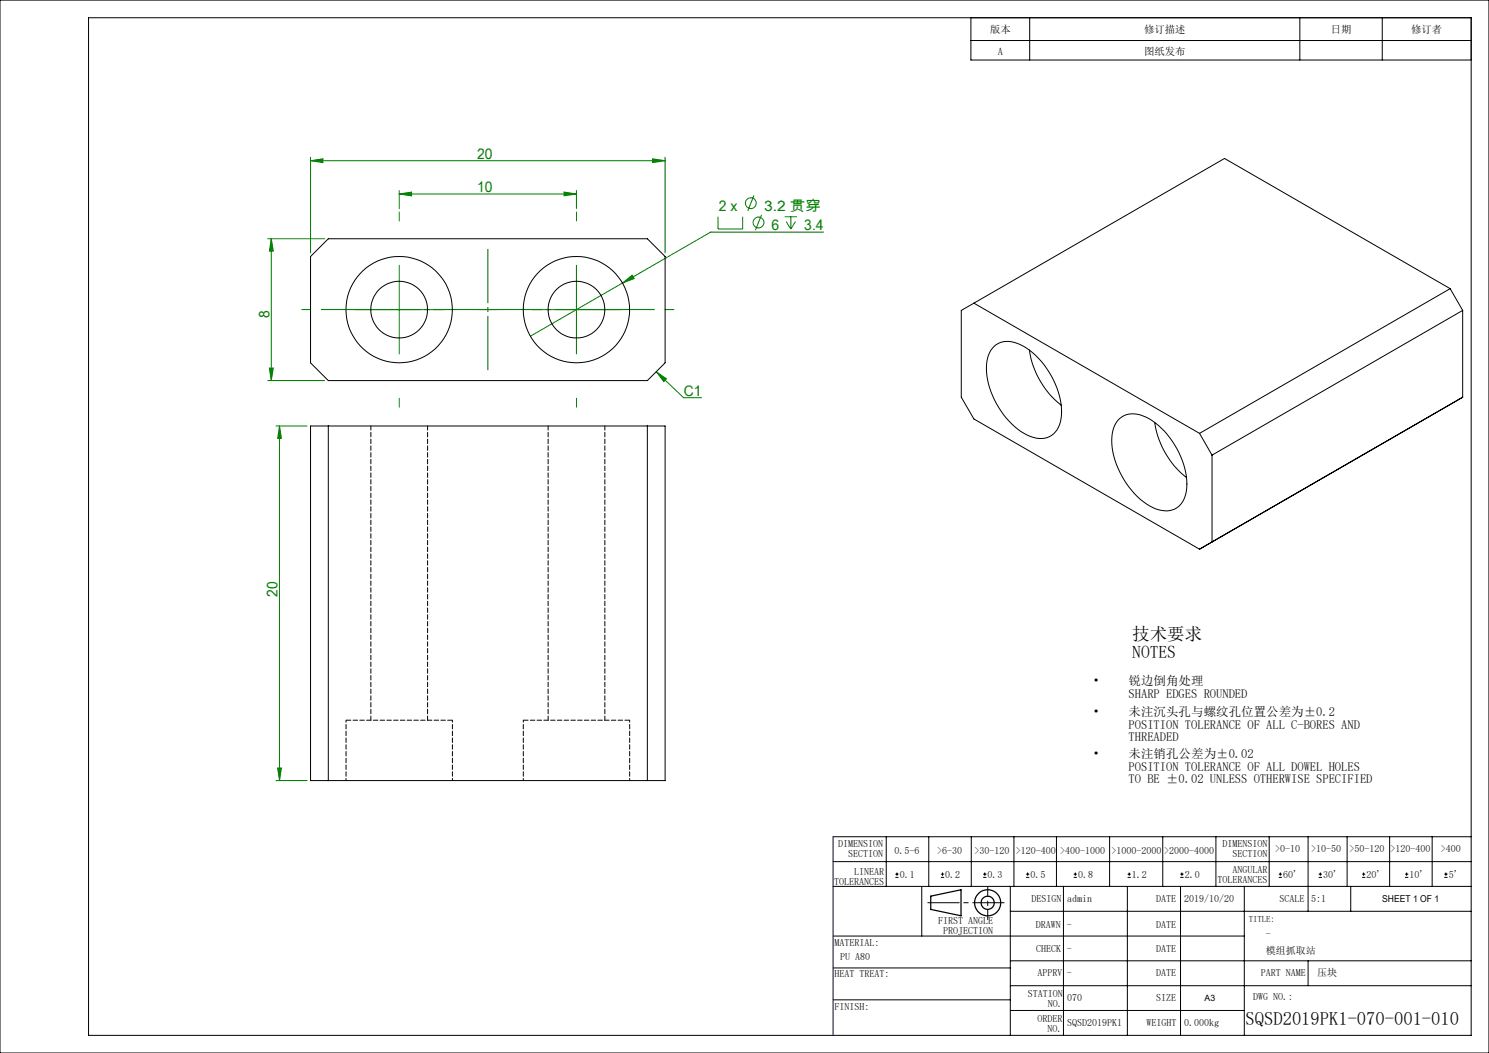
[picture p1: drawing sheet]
<svg xmlns="http://www.w3.org/2000/svg" width="420mm" height="297mm" viewBox="0 0 420 297" stroke-linecap="round" stroke-linejoin="round" font-family="sans-serif">
<g fill="none" stroke="#000" stroke-width=".35">
<path d="M262.5 252.8l8.6-1.8v7.3l-8.6-1.8z"/>
<circle cx="278.6" cy="254.6" r="1.85"/>
<circle cx="278.6" cy="254.6" r="3.7"/>
</g>
<g fill="none" stroke="#000" stroke-width=".28">
<path d="M0 0h420v297h-420zM25 5h390v287h-390zM273.9 5v11.9h141.1M273.9 11.4h141.1M290.4 5v11.9M366.6 5v11.9M389.9 5v11.9M235 236h180M250 236v14M262 236v14M274 236v14M286 236v14"/>
<path d="M298 236v14M313 236v14M328 236v14M343 236v14M358 236v14M369 236v21M380 236v14M392 236v14M404 236v14M235 250h180M235 243h180M260 250v14"/>
<path d="M285 250v42M285 257h130M300 250v42M318 250v42M333 250v42M351 250v42M381 250v7M235 273h50M235 264h116M285 271h130M285 278h130M369 271v7"/>
<path d="M235 282h50M285 285h66"/>
</g>
<path d="M283.2 254.6h-21.5" fill="none" stroke="#000" stroke-width=".28" stroke-dasharray="30.5 1.3 1.3 1.3" stroke-dashoffset="21.6"/>
<path d="M278.6 250.2v9.2" fill="none" stroke="#000" stroke-width=".28" stroke-dasharray="30.5 1.3 1.3 1.3" stroke-dashoffset="27.8"/>
<path d="M235 236v56" fill="none" stroke="#000040" stroke-width=".28"/>
<g fill="none" stroke="#008000" stroke-width=".28">
<path d="M87.6 45.3l3.5-.5v1.1zM87.6 44.3v27M87.6 45.3h100M112.6 54.7l3.5-.5v1zM112.6 53.7v5.1M112.6 54.7h50M159.1 54.2l3.5 .5-3.5 .5zM162.6 53.7v5.1M184.1 44.8l3.5 .5-3.5 .6zM187.6 44.3v27M212.7 55.1l-1.8 4.4M75.5 67.3h16.1"/>
<path d="M76.5 67.3l.6 3.5h-1.1zM76.5 67.3v40M112.6 74.8v25M162.6 74.8v25M175.6 79.8l2.7-2.2 .6 1zM175.6 79.8l-26 15M202.5 61.1v3.5h7v-3.5M214.8 60.6l-1.7 4.3M221.3 61.1h3.5M221.8 62.5l1.3 2.1M223.1 61.1v3.5M224.4 62.5l-1.3 2.1"/>
<path d="M232.3 65.5h-31.9l-24.8 14.3M100.1 87.3h25M150.1 87.3h25M75.5 107.3h16.1M76 103.8h1.1l-.6 3.5zM185.1 104.8l2.9 2.1-.7 .7zM185.1 104.8l7.7 7.4h5.1M77.9 120.2h8.7M78.8 120.2l.6 3.4h-1.1zM78.8 120.2v100M78.3 216.6h1.1l-.6 3.6zM77.9 220.2h8.7"/>
<circle cx="211.8" cy="57.3" r="1.53"/>
<circle cx="214" cy="62.8" r="1.52"/>
</g>
<path d="M112.6 62.3v-2.5M162.6 62.3v-2.5M87.6 87.3h-2.5M137.6 87.3h2.5M137.6 87.3h-2.5M187.6 87.3h2.5M112.6 112.3v2.5M162.6 112.3v2.5" fill="none" stroke="#008000" stroke-width=".28" stroke-dasharray="30.5 1.3 1.3 1.3"/>
<path d="M137.6 70.3v34" fill="none" stroke="#008000" stroke-width=".28" stroke-dasharray="30.5 1.3 1.3 1.3" stroke-dashoffset="15.4"/>
<path d="M184.6 87.3h-94" fill="none" stroke="#008000" stroke-width=".28" stroke-dasharray="30.5 1.3 1.3 1.3" stroke-dashoffset="2.5"/>
<g fill="#008000">
<path d="M87.6 45.3l3.5-.5v1.1zM184.1 44.8l3.5 .5-3.5 .6zM112.6 54.7l3.5-.5v1zM159.1 54.2l3.5 .5-3.5 .5zM185.1 104.8l2.9 2.1-.7 .7zM175.6 79.8l3.3-1.2-.6-1z"/>
<path d="M78.3 216.6h1.1l-.6 3.6zM78.8 120.2l.6 3.4h-1.1z"/>
<path d="M76.5 67.3l.6 3.5h-1.1zM76 103.8h1.1l-.6 3.5z"/>
</g>
<g fill="none" stroke="#000" stroke-width=".28">
<path d="M87.6 72.4l5-5.1h90l5 5.1v29.9l-5 5h-90l-5-5zM274.7 85.5l-3.6 2.1v24.4l3.6 6.2 63.6 36.7M274.7 85.5l63.6 36.7M280.5 97.6a6.5 6.5 0 0 1 7.5-.3 22.9 22.9 0 0 1 11.4 19.8 6.1 6.1 0 0 1-6.3 6.6 15.5 15.5 0 0 1-10.1-6.8 20.7 20.7 0 0 1-4.4-15.8l.9-2.3zM290.4 98.7a24.1 24.1 0 0 0 8.9 15.6M409 81.4l-70.7 40.8M409 81.4l3.6 6.2M409 81.4l-63.6-36.7-70.7 40.8M412.6 87.6l-70.7 40.8M412.6 87.6v24.4M315.3 118.6a6.3 6.3 0 0 1 8-.9 23 23 0 0 1 11.5 19.8 6.4 6.4 0 0 1-4.8 6.5 10.6 10.6 0 0 1-8.4-3.2 23.6 23.6 0 0 1-8-17.5l.5-2.7zM325.7 119.2a24.3 24.3 0 0 0 9 15.5"/>
<path d="M412.6 112l-74.3 42.9M412.6 112l-3.6 2.1M87.6 120.2h100v100h-100zM92.6 120.2v100M182.6 120.2v100M338.3 122.2l3.6 6.2M341.9 128.4v24.5l-3.6 2M252.6 247.5h.8M252.6 246.6h.8M253 246.1v.9M265.4 247.5h.9M265.4 246.6h.9"/>
<path d="M265.9 246.1v.9M277.3 247.5h.9M277.3 246.6h.9M277.8 246.1v.9M289.4 247.5h.9M289.4 246.6h.9M289.9 246.1v.9M302.9 247.5h.8M302.9 246.6h.8M303.3 246.1v.9M318.1 247.5h.8M318.1 246.6h.8"/>
<path d="M318.5 246.1v.9M332.9 247.5h.9M332.9 246.6h.9M333.4 246.1v.9M360.7 247.5h.9M360.7 246.6h.9M361.1 246.1v.9M372 247.5h.9M372 246.6h.9M372.4 246.1v.9M384.2 247.5h.9M384.2 246.6h.9"/>
<path d="M384.6 246.1v.9M396.3 247.5h.9M396.3 246.6h.9M396.8 246.1v.9M407.4 247.5h.9M407.4 246.6h.9M407.8 246.1v.9"/>
<circle cx="112.6" cy="87.3" r="8"/>
<circle cx="112.6" cy="87.3" r="15"/>
<circle cx="162.6" cy="87.4" r="15"/>
<circle cx="162.6" cy="87.3" r="8"/>
</g>
<path d="M127.6 203.1h-30M177.6 203.1h-30" fill="none" stroke="#000" stroke-width=".28" stroke-dasharray="1.3 .6" stroke-dashoffset="-.1"/>
<path d="M97.6 203.1v17M147.6 203.1v17M127.6 220.1v-17M177.6 220.1v-17" fill="none" stroke="#000" stroke-width=".28" stroke-dasharray="1.3 .6" stroke-dashoffset=".7"/>
<path d="M104.6 120.1v83M154.6 120.1v83M120.6 203.1v-83M170.6 203.1v-83" fill="none" stroke="#000" stroke-width=".28" stroke-dasharray="1.3 .6" stroke-dashoffset=".1"/>
<text font-size="5.2" x="351.3" y="289">SQSD2019PK1-070-001-010</text>
<g font-size="4.9">
<text x="319.4" y="180.5">技术要求</text>
<text x="319.4" y="185.5">NOTES</text>
</g>
<g font-size="4.1" fill="#008000">
<text x="134.6" y="44.7">20</text>
<text x="134.6" y="54.1">10</text>
<text x="202.8" y="59.4">2 x</text>
<text x="215.5" y="59.4">3.2 贯穿</text>
<text x="217.6" y="64.9">6</text>
<text x="226.9" y="64.9">3.4</text>
<text x="76" y="89.7" transform="rotate(-90 76 89.7)">8</text>
<text x="192.8" y="111.6">C1</text>
<text x="78.3" y="168.3" transform="rotate(-90 78.3 168.3)">20</text>
</g>
<g font-size="3.5">
<text x="308.4" y="193.2">•</text>
<text x="318.4" y="193.2">锐边倒角处理</text>
<text x="318.4" y="196.7">SHARP EDGES ROUNDED</text>
<text x="308.4" y="202">•</text>
<text x="318.4" y="202">未注沉头孔与螺纹孔位置公差为±0.2</text>
<text x="318.4" y="205.6">POSITION TOLERANCE OF ALL C-BORES AND</text>
<text x="318.4" y="209.1">THREADED</text>
<text x="308.4" y="213.8">•</text>
<text x="318.4" y="213.8">未注销孔公差为±0.02</text>
<text x="318.4" y="217.3">POSITION TOLERANCE OF ALL DOWEL HOLES</text>
<text x="318.4" y="220.9">TO BE ±0.02 UNLESS OTHERWISE SPECIFIED</text>
</g>
<g font-size="2.9">
<text x="279.3" y="9.4">版本</text>
<text x="322.7" y="9.4">修订描述</text>
<text x="375.4" y="9.4">日期</text>
<text x="398.1" y="9.4">修订者</text>
<text x="281.4" y="15.4">A</text>
<text x="322.7" y="15.4">图纸发布</text>
</g>
<g font-size="2.8">
<text x="236.4" y="239">DIMENSION</text>
<text x="344.8" y="238.9">DIMENSION</text>
<text x="239.2" y="241.8">SECTION</text>
<text x="252.3" y="240.8">0.5-6</text>
<text x="264.4" y="240.8">&gt;6-30</text>
<text x="274.9" y="240.8">&gt;30-120</text>
<text x="286.5" y="240.8">&gt;120-400</text>
<text x="299" y="240.8">&gt;400-1000</text>
<text x="313.5" y="240.8">&gt;1000-2000</text>
<text x="328.4" y="240.8">&gt;2000-4000</text>
<text x="347.6" y="241.8">SECTION</text>
<text x="359.7" y="240.2">&gt;0-10</text>
<text x="369.8" y="240.2">&gt;10-50</text>
<text x="380.7" y="240.2">&gt;50-120</text>
<text x="392.2" y="240.2">&gt;120-400</text>
<text x="406.4" y="240.2">&gt;400</text>
<text x="235.3" y="249.5">TOLERANCES</text>
<text x="240.9" y="246.7">LINEAR</text>
<text x="253.8" y="247.6">0.1</text>
<text x="266.6" y="247.6">0.2</text>
<text x="278.6" y="247.6">0.3</text>
<text x="290.7" y="247.6">0.5</text>
<text x="304.1" y="247.6">0.8</text>
<text x="319.3" y="247.6">1.2</text>
<text x="334.2" y="247.6">2.0</text>
<text x="343.4" y="249.1">TOLERANCES</text>
<text x="347.6" y="246.3">ANGULAR</text>
<text x="361.9" y="247.6">60'</text>
<text x="373.2" y="247.6">30'</text>
<text x="385.4" y="247.6">20'</text>
<text x="397.6" y="247.6">10'</text>
<text x="408.6" y="247.6">5'</text>
<text x="290.9" y="254.4">DESIGN</text>
<text x="301" y="254.4">admin</text>
<text x="326.1" y="254.4">DATE</text>
<text x="334" y="254.4">2019/10/20</text>
<text x="360.9" y="254.4">SCALE</text>
<text x="369.8" y="254.4">5:1</text>
<text x="264.6" y="260.7">FIRST ANGLE</text>
<text x="266" y="263.5">PROJECTION</text>
<text x="292.2" y="261.6">DRAWN</text>
<text x="301" y="261.6">-</text>
<text x="326.1" y="261.6">DATE</text>
<text x="235.4" y="266.8">MATERIAL:</text>
<text x="292.3" y="268.6">CHECK</text>
<text x="301" y="268.6">-</text>
<text x="326.1" y="268.4">DATE</text>
<text x="357.1" y="269.2">模组抓取站</text>
<text x="357.1" y="264.3">-</text>
<text x="235.4" y="275.6">HEAT TREAT:</text>
<text x="237" y="270.9">PU A80</text>
<text x="292.7" y="275.3">APPRV</text>
<text x="301" y="275.3">-</text>
<text x="326.1" y="275.3">DATE</text>
<text x="355.6" y="275.3">PART NAME</text>
<text x="371.5" y="275.3">压块</text>
<text x="289.9" y="281.2">STATION</text>
<text x="235.4" y="284.9">FINISH:</text>
<text x="295.5" y="284">NO.</text>
<text x="301" y="282.2">070</text>
<text x="326.1" y="282.2">SIZE</text>
<text x="353.5" y="282.1">DWG NO.:</text>
<text x="292.7" y="288.2">ORDER</text>
<text x="295.5" y="291">NO.</text>
<text x="301" y="289.4">SQSD2019PK1</text>
<text x="323.4" y="289.4">WEIGHT</text>
<text x="334" y="289.4">0.000kg</text>
</g>
<text font-size="2.7" x="389.9" y="254.4">SHEET 1 OF 1</text>
<g font-size="2.5">
<text x="352.2" y="260.2">TITLE:</text>
<text x="339.8" y="282.4">A3</text>
</g>
</svg>
